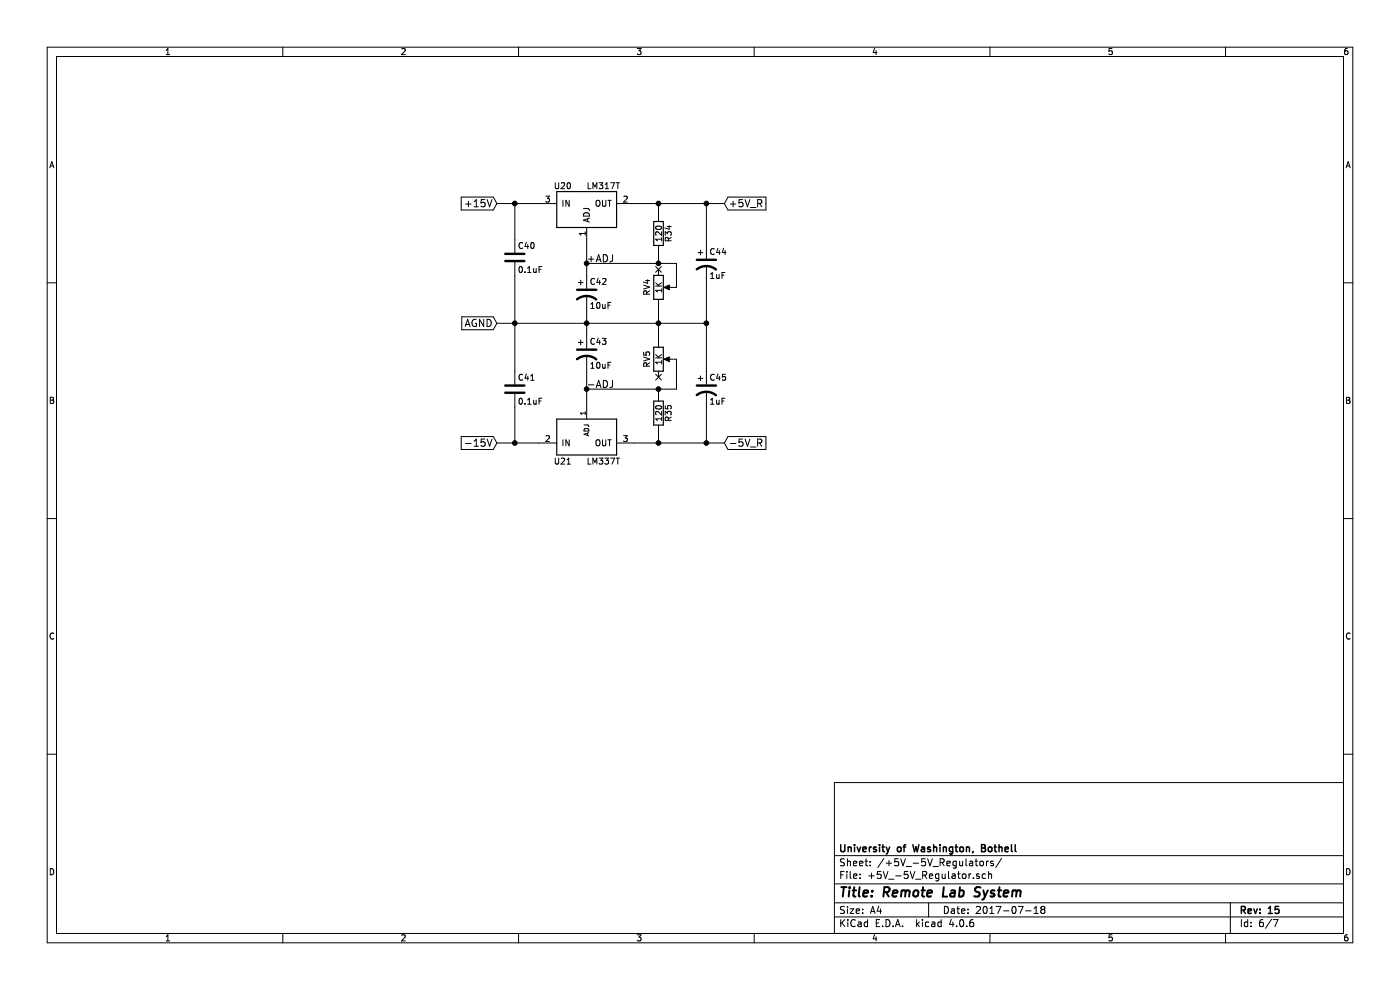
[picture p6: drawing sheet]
EESchema Schematic File Version 2
LIBS:power
LIBS:device
LIBS:transistors
LIBS:conn
LIBS:linear
LIBS:regul
LIBS:74xx
LIBS:cmos4000
LIBS:adc-dac
LIBS:memory
LIBS:xilinx
LIBS:microcontrollers
LIBS:dsp
LIBS:microchip
LIBS:analog_switches
LIBS:motorola
LIBS:texas
LIBS:intel
LIBS:audio
LIBS:interface
LIBS:digital-audio
LIBS:philips
LIBS:display
LIBS:cypress
LIBS:siliconi
LIBS:opto
LIBS:atmel
LIBS:contrib
LIBS:valves
LIBS:RA30421051
LIBS:RB496EATR
LIBS:Daughterboard_Connector
LIBS:RLS-cache
EELAYER 25 0
EELAYER END
$Descr A4 11693 8268
encoding utf-8
Sheet 6 7
Title "Remote Lab System"
Date "2017-07-18"
Rev "15"
Comp "University of Washington, Bothell"
Comment1 ""
Comment2 ""
Comment3 ""
Comment4 ""
$EndDescr
$Comp
L LM337T U21
U 1 1
P 4900 3650
F 0 "U21" H 4700 3450 50  0000 C CNN
F 1 "LM337T" H 4900 3450 50  0000 L CNN
F 2 "TO_SOT_Packages_THT:TO-220_Vertical" H 4900 3550 50  0001 C CIN
F 3 "" H 4900 3650 50  0001 C CNN
	1    4900 3650
	1    0    0    -1  
$EndComp
$Comp
L LM317T U20
U 1 1
P 4900 1750
F 0 "U20" H 4700 1950 50  0000 C CNN
F 1 "LM317T" H 4900 1950 50  0000 L CNN
F 2 "TO_SOT_Packages_THT:TO-220_Vertical" H 4900 1850 50  0001 C CIN
F 3 "" H 4900 1750 50  0001 C CNN
	1    4900 1750
	1    0    0    -1  
$EndComp
$Comp
L CP1 C42
U 1 1
P 4900 2450
F 0 "C42" H 4925 2550 50  0000 L CNN
F 1 "10uF" H 4925 2350 50  0000 L CNN
F 2 "Capacitors_SMD:CP_Elec_4x5.3" H 4900 2450 50  0001 C CNN
F 3 "" H 4900 2450 50  0001 C CNN
	1    4900 2450
	1    0    0    -1  
$EndComp
$Comp
L C C40
U 1 1
P 4300 2150
F 0 "C40" H 4325 2250 50  0000 L CNN
F 1 "0.1uF" H 4325 2050 50  0000 L CNN
F 2 "Capacitors_SMD:C_1206_HandSoldering" H 4338 2000 50  0001 C CNN
F 3 "" H 4300 2150 50  0001 C CNN
	1    4300 2150
	1    0    0    -1  
$EndComp
$Comp
L R R34
U 1 1
P 5500 1950
F 0 "R34" V 5580 1950 50  0000 C CNN
F 1 "120" V 5500 1950 50  0000 C CNN
F 2 "Resistors_SMD:R_1206_HandSoldering" V 5430 1950 50  0001 C CNN
F 3 "" H 5500 1950 50  0001 C CNN
	1    5500 1950
	1    0    0    -1  
$EndComp
$Comp
L C C41
U 1 1
P 4300 3250
F 0 "C41" H 4325 3350 50  0000 L CNN
F 1 "0.1uF" H 4325 3150 50  0000 L CNN
F 2 "Capacitors_SMD:C_1206_HandSoldering" H 4338 3100 50  0001 C CNN
F 3 "" H 4300 3250 50  0001 C CNN
	1    4300 3250
	1    0    0    -1  
$EndComp
Wire Wire Line
	4300 2300 4300 3100
Wire Wire Line
	4300 3400 4300 3700
Wire Wire Line
	4150 3700 4500 3700
Wire Wire Line
	4300 2000 4300 1700
Wire Wire Line
	4150 1700 4500 1700
Wire Wire Line
	4150 2700 5900 2700
Connection ~ 4300 2700
Text GLabel 4150 2700 0    60   Input ~ 0
AGND
$Comp
L CP1 C43
U 1 1
P 4900 2950
F 0 "C43" H 4925 3050 50  0000 L CNN
F 1 "10uF" H 4925 2850 50  0000 L CNN
F 2 "Capacitors_SMD:CP_Elec_4x5.3" H 4900 2950 50  0001 C CNN
F 3 "" H 4900 2950 50  0001 C CNN
	1    4900 2950
	1    0    0    -1  
$EndComp
Wire Wire Line
	4900 2600 4900 2800
Connection ~ 4900 2700
Wire Wire Line
	4900 2300 4900 2000
Wire Wire Line
	4900 3100 4900 3400
$Comp
L R R35
U 1 1
P 5500 3450
F 0 "R35" V 5580 3450 50  0000 C CNN
F 1 "120" V 5500 3450 50  0000 C CNN
F 2 "Resistors_SMD:R_1206_HandSoldering" V 5430 3450 50  0001 C CNN
F 3 "" H 5500 3450 50  0001 C CNN
	1    5500 3450
	1    0    0    -1  
$EndComp
Wire Wire Line
	5500 3600 5500 3700
Wire Wire Line
	5300 3700 6050 3700
Wire Wire Line
	5500 2550 5500 2850
Connection ~ 5500 2700
Wire Wire Line
	5500 1800 5500 1700
Wire Wire Line
	5300 1700 6050 1700
Wire Wire Line
	4900 2200 5650 2200
Connection ~ 4900 2200
Connection ~ 5500 2200
Wire Wire Line
	4900 3250 5650 3250
Connection ~ 4900 3250
Connection ~ 5500 3250
$Comp
L CP1 C44
U 1 1
P 5900 2200
F 0 "C44" H 5925 2300 50  0000 L CNN
F 1 "1uF" H 5925 2100 50  0000 L CNN
F 2 "Capacitors_SMD:CP_Elec_4x5.3" H 5900 2200 50  0001 C CNN
F 3 "" H 5900 2200 50  0001 C CNN
	1    5900 2200
	1    0    0    -1  
$EndComp
$Comp
L CP1 C45
U 1 1
P 5900 3250
F 0 "C45" H 5925 3350 50  0000 L CNN
F 1 "1uF" H 5925 3150 50  0000 L CNN
F 2 "Capacitors_SMD:CP_Elec_4x5.3" H 5900 3250 50  0001 C CNN
F 3 "" H 5900 3250 50  0001 C CNN
	1    5900 3250
	1    0    0    -1  
$EndComp
Wire Wire Line
	5900 2350 5900 3100
Connection ~ 5900 2700
Wire Wire Line
	5900 1700 5900 2050
Connection ~ 5500 1700
Wire Wire Line
	5900 3700 5900 3400
Connection ~ 5500 3700
Connection ~ 5900 3700
Connection ~ 5900 1700
Connection ~ 4300 1700
Connection ~ 4300 3700
Text GLabel 6050 3700 2    60   Input ~ 0
-5V_R
Text GLabel 6050 1700 2    60   Input ~ 0
+5V_R
Text GLabel 4150 3700 0    60   Input ~ 0
-15V
Text GLabel 4150 1700 0    60   Input ~ 0
+15V
$Comp
L POT RV4
U 1 1
P 5500 2400
F 0 "RV4" V 5400 2400 50  0000 C CNN
F 1 "1K" V 5500 2400 50  0000 C CNN
F 2 "RLS_CustomFootprints:Potentiometer_Trimmer_Bourns_PVG5A" H 5500 2400 50  0001 C CNN
F 3 "" H 5500 2400 50  0001 C CNN
	1    5500 2400
	1    0    0    -1  
$EndComp
$Comp
L POT RV5
U 1 1
P 5500 3000
F 0 "RV5" V 5400 3000 50  0000 C CNN
F 1 "1K" V 5500 3000 50  0000 C CNN
F 2 "RLS_CustomFootprints:Potentiometer_Trimmer_Bourns_PVG5A" H 5500 3000 50  0001 C CNN
F 3 "" H 5500 3000 50  0001 C CNN
	1    5500 3000
	1    0    0    1   
$EndComp
Wire Wire Line
	5500 2100 5500 2200
Wire Wire Line
	5650 2200 5650 2400
Wire Wire Line
	5650 3250 5650 3000
Wire Wire Line
	5500 3300 5500 3250
NoConn ~ 5500 3150
NoConn ~ 5500 2250
Text Label 4900 3250 0    60   ~ 0
-ADJ
Text Label 4900 2200 0    60   ~ 0
+ADJ
$EndSCHEMATC
